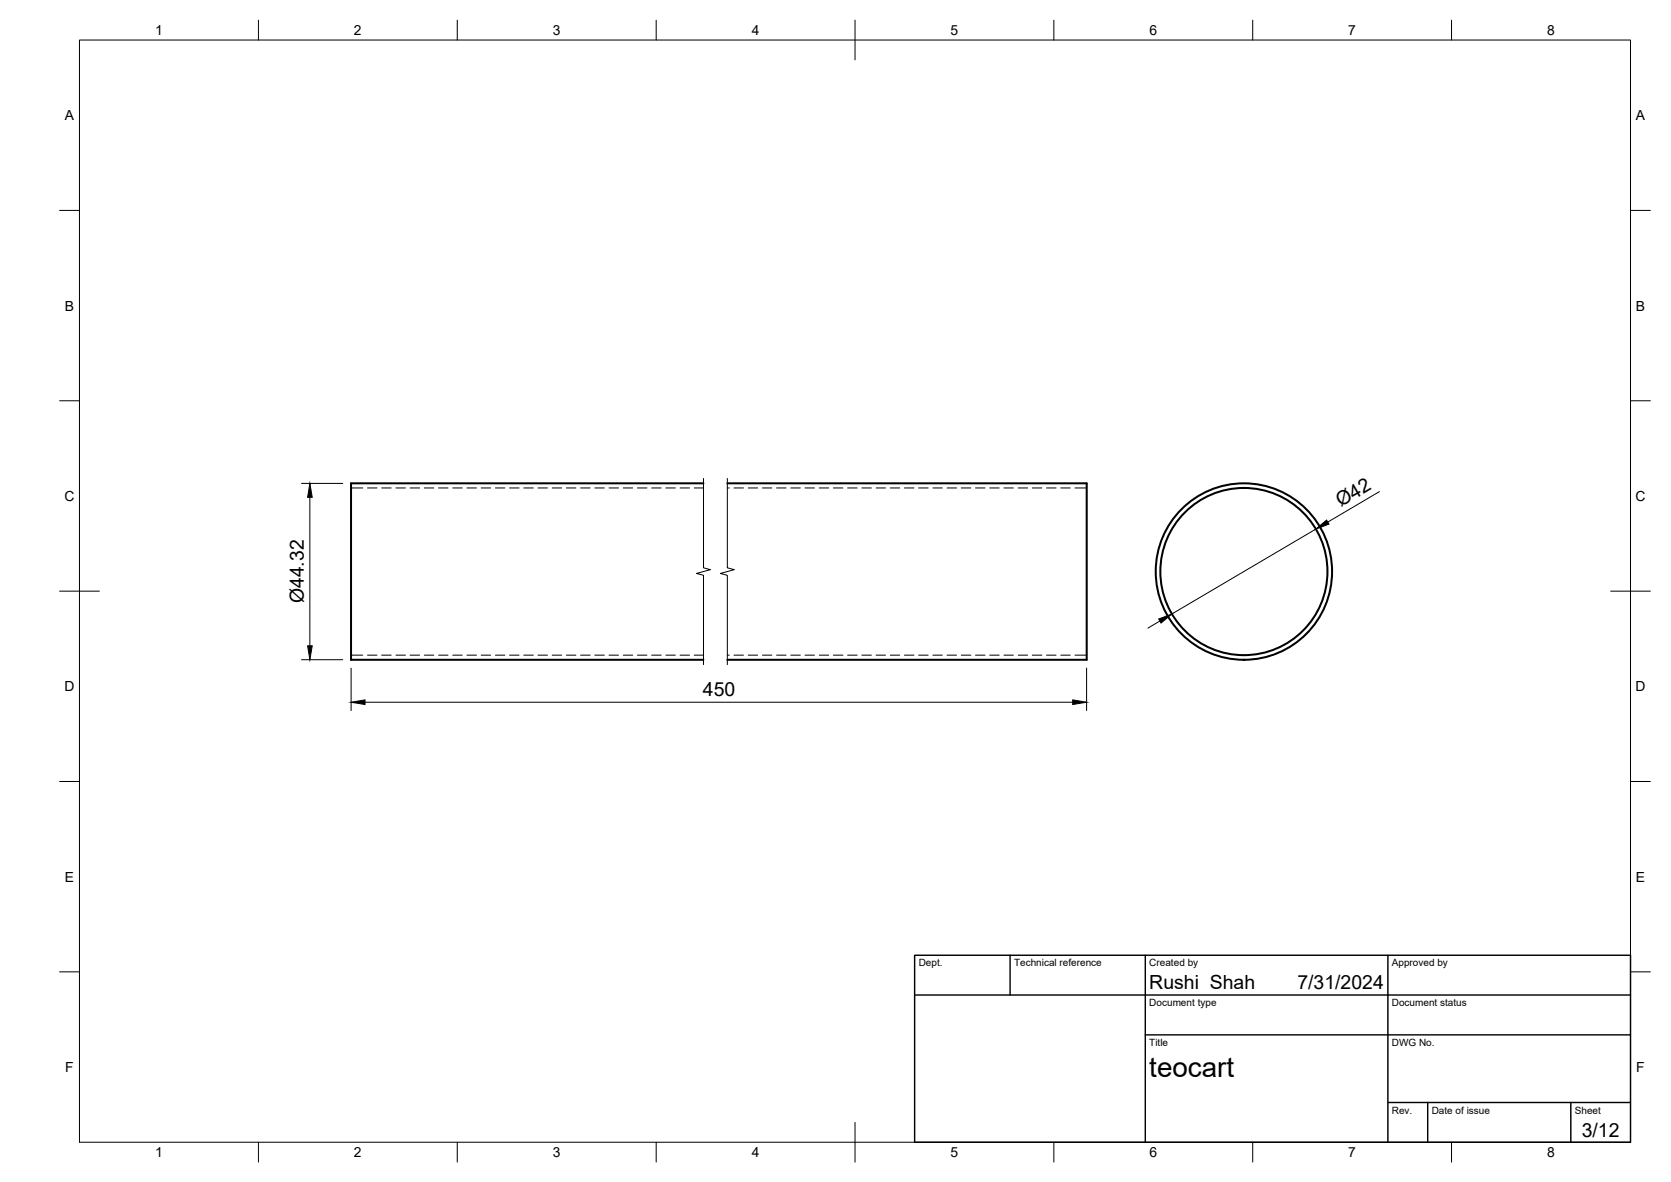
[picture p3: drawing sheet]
<svg xmlns="http://www.w3.org/2000/svg" width="420mm" height="297mm" viewBox="0 0 420 297" stroke-linecap="round" stroke-linejoin="round" font-family="sans-serif">
<!-- layer: Visible -->
<g fill="none" stroke="#000" stroke-width=".51">
<path d="M176.9 121.5h-88.6v44.3h88.6M182.9 121.5h90.3v44.3h-90.3"/>
<circle cx="312.8" cy="143.6" r="21"/>
<circle cx="312.8" cy="143.6" r="22.2"/>
</g>
<!-- layer: Hidden -->
<g fill="none" stroke="#000" stroke-width=".25">
<path d="M88.3 122.6h2.9M92.4 122.6h2.4M96 122.6h2.4M99.5 122.6h2.4M103.1 122.6h2.4M106.7 122.6h2.4M110.3 122.6h2.3M113.8 122.6h2.4M117.4 122.6h2.4M121 122.6h2.4M124.6 122.6h2.3M128.1 122.6h2.4"/>
<path d="M131.7 122.6h2.4M135.3 122.6h2.3M138.9 122.6h2.3M142.4 122.6h2.4M146 122.6h2.4M149.6 122.6h2.4M153.1 122.6h2.4M156.7 122.6h2.4M160.3 122.6h2.4M163.9 122.6h2.3M167.4 122.6h2.4M171 122.6h2.4"/>
<path d="M174.6 122.6h2.3M182.9 122.6h.5M184.6 122.6h2.3M188.1 122.6h2.4M191.7 122.6h2.4M195.3 122.6h2.4M198.8 122.6h2.4M202.4 122.6h2.4M206 122.6h2.4M209.5 122.6h2.4M213.1 122.6h2.4M216.7 122.6h2.4"/>
<path d="M220.3 122.6h2.4M223.9 122.6h2.3M227.4 122.6h2.4M231 122.6h2.4M234.6 122.6h2.3M238.1 122.6h2.4M241.7 122.6h2.4M245.3 122.6h2.4M248.9 122.6h2.3M252.4 122.6h2.4M256 122.6h2.4M259.6 122.6h2.4"/>
<path d="M263.1 122.6h2.4M266.7 122.6h2.4M270.3 122.6h2.9M88.3 164.6h2.9M92.4 164.6h2.4M96 164.6h2.4M99.5 164.6h2.4M103.1 164.6h2.4M106.7 164.6h2.4M110.3 164.6h2.3M113.8 164.6h2.4M117.4 164.6h2.4"/>
<path d="M121 164.6h2.4M124.6 164.6h2.3M128.1 164.6h2.4M131.7 164.6h2.4M135.3 164.6h2.3M138.9 164.6h2.3M142.4 164.6h2.4M146 164.6h2.4M149.6 164.6h2.4M153.1 164.6h2.4M156.7 164.6h2.4M160.3 164.6h2.4"/>
<path d="M163.9 164.6h2.3M167.4 164.6h2.4M171 164.6h2.4M174.6 164.6h2.3M182.9 164.6h.5M184.6 164.6h2.3M188.1 164.6h2.4M191.7 164.6h2.4M195.3 164.6h2.4M198.8 164.6h2.4M202.4 164.6h2.4M206 164.6h2.4"/>
<path d="M209.5 164.6h2.4M213.1 164.6h2.4M216.7 164.6h2.4M220.3 164.6h2.4M223.9 164.6h2.3M227.4 164.6h2.4M231 164.6h2.4M234.6 164.6h2.3M238.1 164.6h2.4M241.7 164.6h2.4M245.3 164.6h2.4M248.9 164.6h2.3"/>
<path d="M252.4 164.6h2.4M256 164.6h2.4M259.6 164.6h2.4M263.1 164.6h2.4M266.7 164.6h2.4M270.3 164.6h2.9"/>
</g>
<!-- layer: BORDER -->
<g fill="none" stroke="#000" stroke-width=".25">
<path d="M20 10.1h390v276.9h-390zM65 5.1v5M115 5.1v5M165 5.1v5M215 5.1v10M265 5.1v5M315 5.1v5M365 5.1v5M15 52.9h5M410 52.9h5M15 100.7h5M410 100.7h5"/>
<path d="M15 148.6h10M405 148.6h10M15 196.4h5M410 196.4h5M15 244.2h5M410 244.2h5M65 287v5M115 287v5M165 287v5M215 282.1v9.9M265 287v5M315 287v5"/>
<path d="M365 287v5"/>
</g>
<!-- layer: TITLEBLOCK -->
<path d="M230 240.1h180v46.9h-180zM230 250h180M254 240.1v9.9M288 240.1v46.9M349 240.1v46.9M288 260.1h122M349 277.1h61M359 277.1v9.9M395 277.1v9.9" fill="none" stroke="#000" stroke-width=".36"/>
<!-- layer: Break Lines -->
<path d="M176.9 120.2v22.5l1.7 .5-3.5 .9 1.8 .5v22.4M182.9 120.2v22.5l1.7 .5-3.5 .9 1.8 .5v22.4" fill="none" stroke="#000" stroke-width=".25"/>
<!-- layer: FD_Dimensions -->
<path d="M75.8 121.5h10.4M77.9 125v37.3M330.8 133l-36.1 21.3M346.9 123.5l-13 7.7M291.6 156.1l-3 1.7M75.8 165.8h10.4M88.3 167.9v10.7M91.8 176.5h177.9M273.2 167.9v10.7" fill="none" stroke="#000" stroke-width=".25"/>
<path d="M77.9 121.5l.6 3.5h-1.2zM330.8 133l2.8-2.3 .6 1zM291.3 155.6l3.4-1.3-2.8 2.3zM77.3 162.3h1.2l-.6 3.5zM88.3 176.5l3.5-.6v1.1zM269.7 175.9l3.5 .6-3.5 .5z" fill="#000" stroke="#000" stroke-width=".25"/>
<text font-size="7" x="289" y="270.6">teocart</text>
<g font-size="4.9">
<text x="337.1" y="127.5" transform="rotate(-30 337.1 127.5)">Ø42</text>
<text x="76.4" y="151.6" transform="rotate(-90 76.4 151.6)">Ø44.32</text>
<text x="176.8" y="175">450</text>
<text x="289" y="248.5">Rushi Shah</text>
<text x="326.2" y="248.5">7/31/2024</text>
<text x="397.7" y="285.7">3/12</text>
</g>
<g font-size="3.5">
<text x="39" y="8.8">1</text>
<text x="89" y="8.8">2</text>
<text x="139" y="8.8">3</text>
<text x="189" y="8.8">4</text>
<text x="239" y="8.8">5</text>
<text x="289" y="8.8">6</text>
<text x="339" y="8.8">7</text>
<text x="389" y="8.8">8</text>
<text x="16.3" y="30.2">A</text>
<text x="411.3" y="30.2">A</text>
<text x="16.3" y="78">B</text>
<text x="411.3" y="78">B</text>
<text x="16.2" y="125.9">C</text>
<text x="411.2" y="125.9">C</text>
<text x="16.2" y="173.7">D</text>
<text x="411.2" y="173.7">D</text>
<text x="16.3" y="221.6">E</text>
<text x="411.3" y="221.6">E</text>
<text x="16.4" y="269.4">F</text>
<text x="411.4" y="269.4">F</text>
<text x="39" y="290.8">1</text>
<text x="89" y="290.8">2</text>
<text x="139" y="290.8">3</text>
<text x="189" y="290.8">4</text>
<text x="239" y="290.8">5</text>
<text x="289" y="290.8">6</text>
<text x="339" y="290.8">7</text>
<text x="389" y="290.8">8</text>
</g>
<g font-size="2.5">
<text x="231" y="242.9">Dept.</text>
<text x="255" y="242.9">Technical reference</text>
<text x="289" y="242.9">Created by</text>
<text x="350" y="242.9">Approved by</text>
<text x="289" y="252.8">Document type</text>
<text x="350" y="252.8">Document status</text>
<text x="289" y="262.9">Title</text>
<text x="350" y="262.9">DWG No.</text>
<text x="350" y="279.9">Rev.</text>
<text x="360" y="279.9">Date of issue</text>
<text x="396" y="279.9">Sheet</text>
</g>
</svg>
